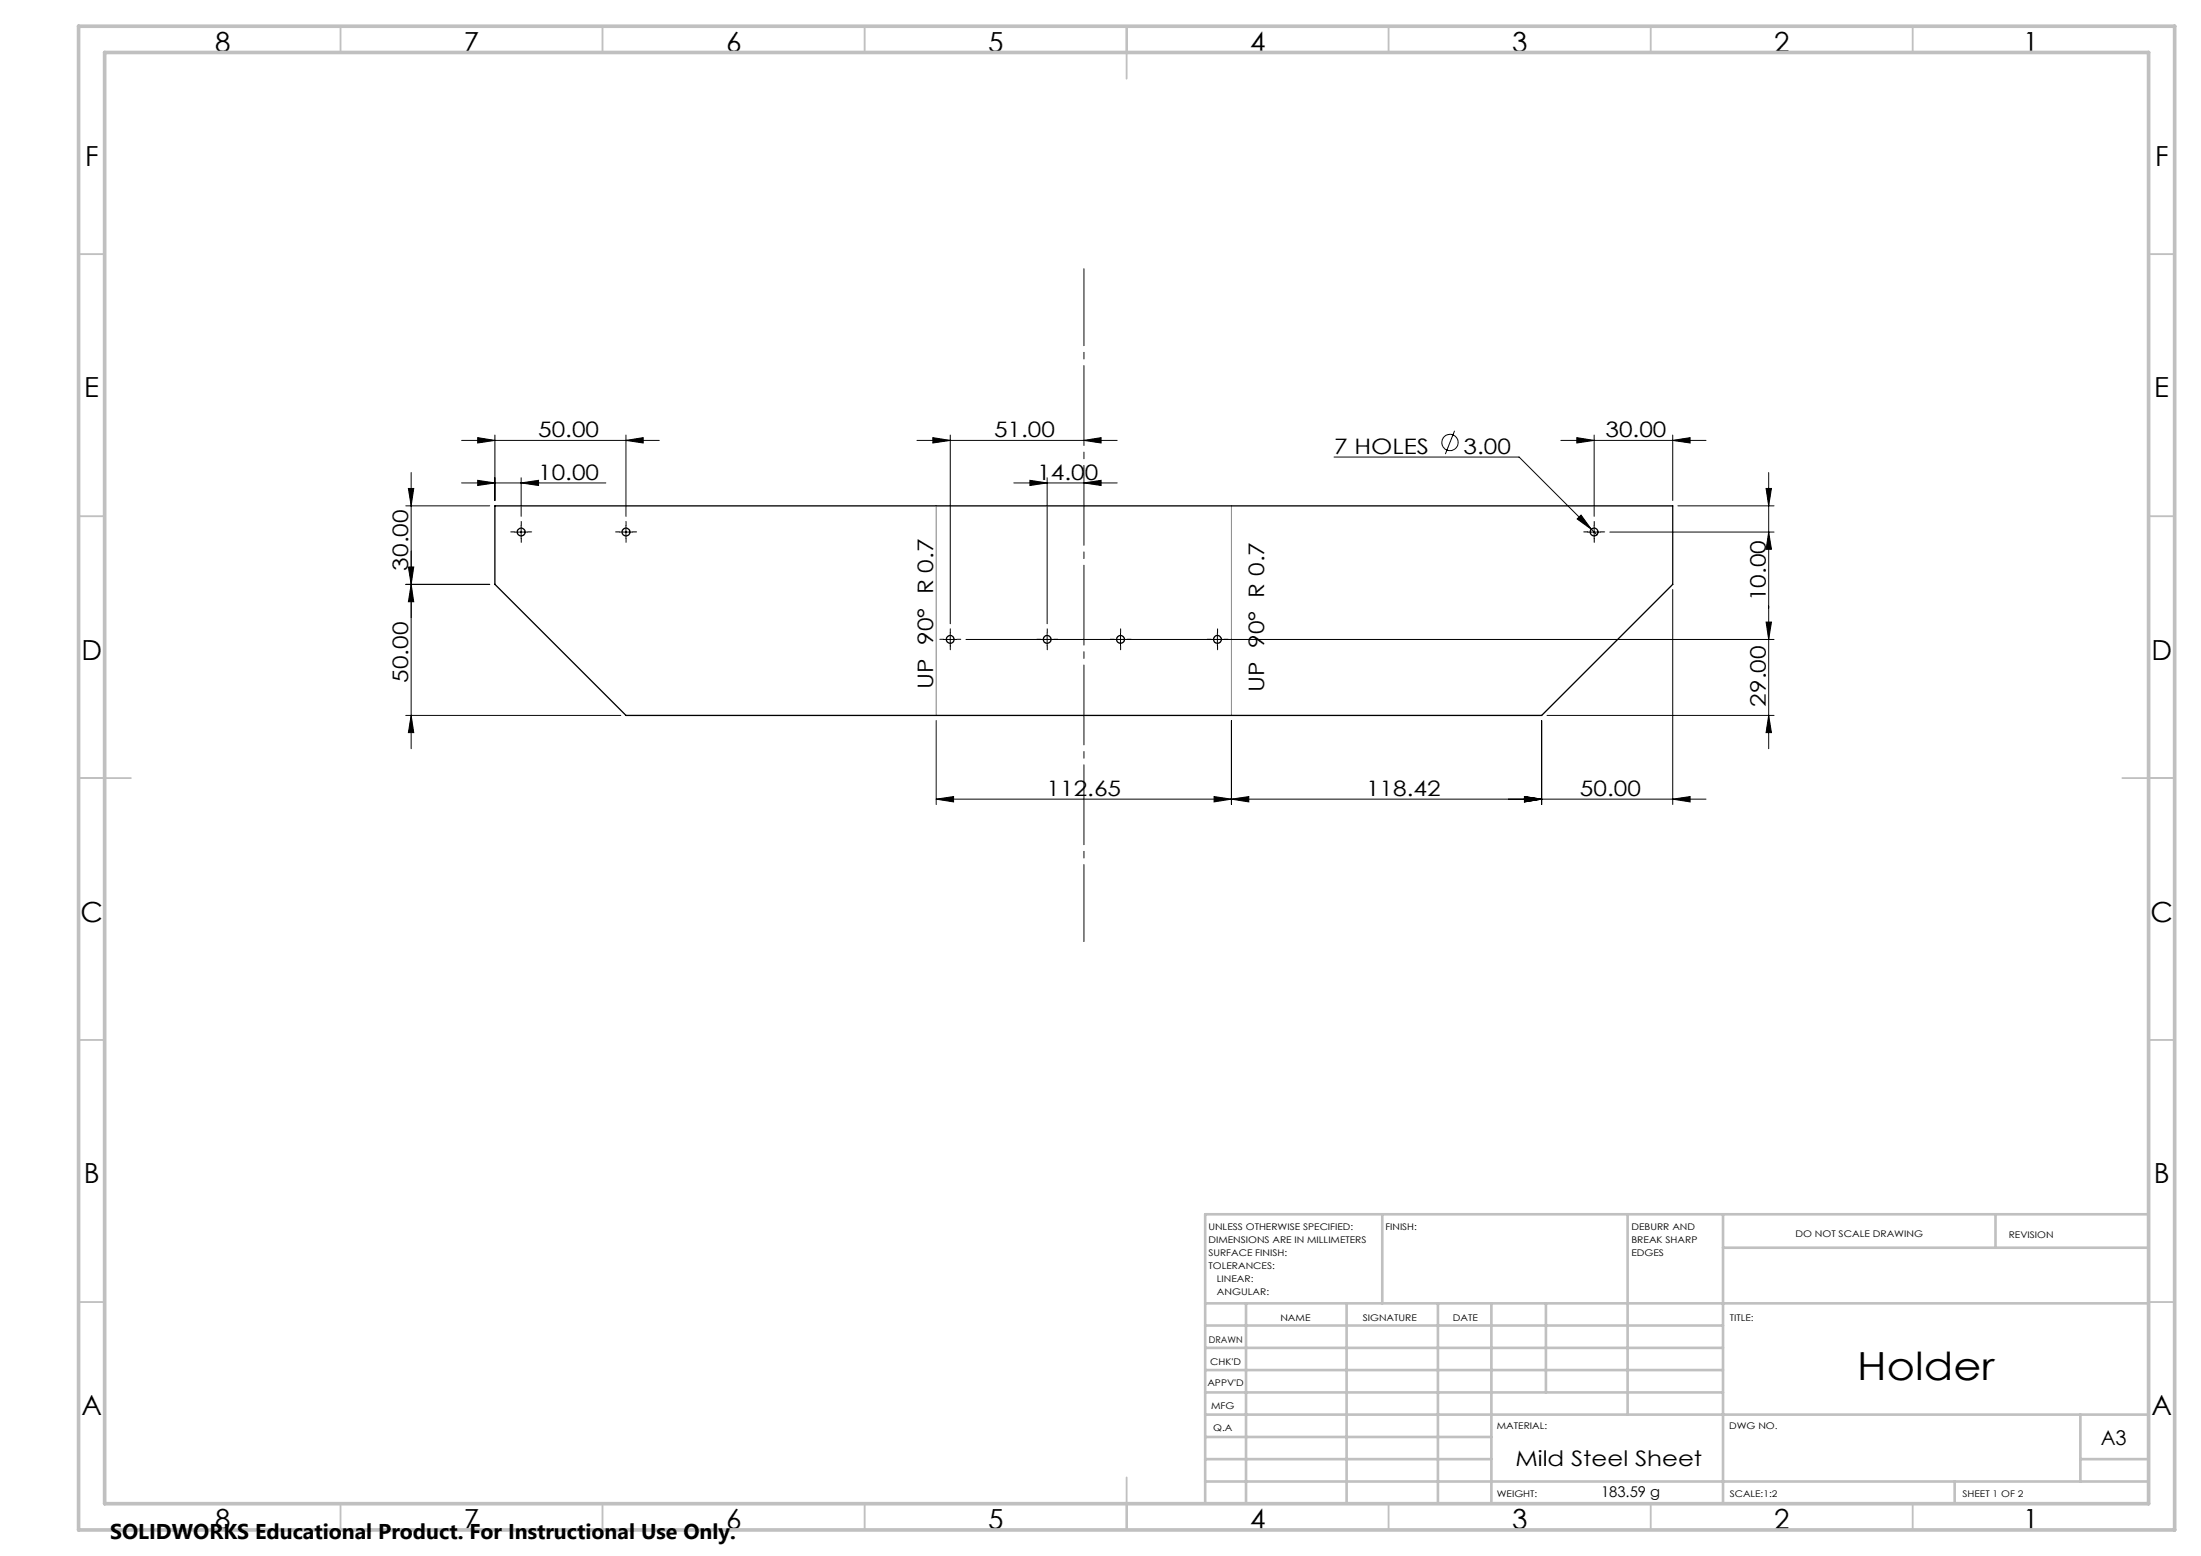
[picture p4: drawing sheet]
<svg xmlns="http://www.w3.org/2000/svg" width="420mm" height="297mm" viewBox="0 0 420 297" stroke-linecap="round" stroke-linejoin="round" font-family="sans-serif">
<g fill="none" stroke="#000" stroke-width=".19">
<path d="M77.4 96.6h16.1M77.9 93.2h1.1l-.5 3.4zM78.5 90.2v52.7M88.1 84.1h37.7M88.1 92.2h27.5M91.2 91.7l3.2 .5-3.2 .5zM91.2 83.5l3.2 .6-3.2 .5zM94.4 83v12.5M99.4 92.2l3.4-.5v1zM99.4 91.2v7.4M119.5 84.1l3.2-.6v1.1zM119.5 83v15.6"/>
<path d="M175 84.1h38.2M178 83.5l3.3 .6-3.3 .5zM181.3 83v36.1M193.5 92.2h19.7M196.5 91.7l3.3 .5-3.3 .5zM199.8 91.2v27.9M206.8 92.2l3.3-.5v1zM206.8 84.1l3.3-.6v1.1zM254.6 87.2h35.3l14.8 14.9M277.6 82.2l-1.8 4.5M297.9 84.1h27.6M300.9 83.5l3.3 .6-3.3 .5z"/>
<path d="M301 99.1l.7-.8 2 2.7zM304.2 83v15.6M319.2 84.1l3.3-.6v1.1zM319.2 83v12.5M320.2 96.6h18.3M337 93.2h1l-.5 3.4zM337.5 90.2v52.7M77.9 108.2h1.1l-.5 3.3zM78.5 111.5l.5 3.4h-1.1zM93.5 111.5h-16.1M98.2 101.6h2.5M99.4 100.3v2.5"/>
<path d="M118.2 101.6h2.5M119.5 100.3v2.5M302.9 101.6h2.5M304.2 100.3v2.5M307.2 101.6h31.3M319.2 112.5v41.1M337 118.7h1l-.5 3.4zM337.5 101.6l.5 3.2h-1zM77.4 136.6h41.1M78.5 136.6l.5 3.2h-1.1zM178.6 137.5v16.1M180.1 122.1h2.5"/>
<path d="M181.3 120.8v2.5M184.3 122.1h154.2M199.8 120.8v2.5M213.8 120.8v2.5M232.3 120.8v2.5M235 137.5v16.1M294.2 137.5v16.1M295.2 136.6h43.3M337.5 136.6l.5 3.2h-1zM178.6 152.5l3.4-.5v1.1zM178.6 152.5h146.9M231.7 152l3.3 .5-3.3 .6z"/>
<path d="M235 152.5l3.3-.5v1.1zM290.9 152l3.3 .5-3.3 .6zM319.2 152.5l3.3-.5v1.1z"/>
<circle cx="276.7" cy="84.5" r="1.56"/>
</g>
<path d="M206.8 51.3v128.4" fill="none" stroke="#000" stroke-width=".19" stroke-dasharray="15.2 1.3 1.3 1.3" stroke-dashoffset=".6"/>
<g fill="none" stroke="#000" stroke-width=".19" stroke-dasharray="15.2 1.3 1.3 1.3">
<path d="M98.2 101.5h-.7M99.5 100.3v-.8M99.5 102.8v.7M100.7 101.5h.8M118.2 101.5h-.7M119.5 100.3v-.8M119.5 102.8v.7M120.7 101.5h.8M303 101.5h-.8M304.2 100.3v-.8M304.2 102.8v.7M305.5 101.5h.7"/>
<path d="M180.1 122h-.8M181.3 120.8v-.8M181.3 123.3v.7M182.6 122h.7M198.6 122h-.8M199.8 120.8v-.8M199.8 123.3v.7M201.1 122h.7M212.6 122h-.8M213.8 120.8v-.8M213.8 123.3v.7M215.1 122h.7"/>
<path d="M231.1 122h-.8M232.3 120.8v-.8M232.3 123.3v.7M233.6 122h.7"/>
</g>
<path d="M178.6 96.6v40M235 96.6v40" fill="none" stroke="#808080" stroke-width=".19"/>
<g fill="none" stroke="#c0c0c0" stroke-width=".35">
<path d="M65 5v5M115 5v5M165 5v5M215 5v10M265 5v5M315 5v5M365 5v5M15 48.5h5M410 48.5h5M15 98.5h5M410 98.5h5M15 148.5h10"/>
<path d="M405 148.5h10M15 198.5h5M410 198.5h5M15 248.5h5M410 248.5h5M65 287v5M115 287v5M165 287v5M215 282v10M265 287v5M315 287v5M365 287v5"/>
</g>
<g fill="none" stroke="#c0c0c0" stroke-width=".5">
<path d="M263.8 231.8v17M310.6 231.8v38.2M328.8 231.8v55.2M328.8 238.2h81.2M380.8 231.8v6.4M410 231.8h-180v55.2M230 248.8h180M230 257.3h98.8M230 253h98.8M237.8 248.8v38.2M257 248.8v38.2M274.4 248.8v38.2"/>
<path d="M284.6 248.8v38.2M295 248.8v17M230 265.8h98.8M230 261.5h98.8M230 278.5h54.6M230 274.3h54.6M230 270h180M397 278.5h13M397 270v12.8M230 282.8h180M373 282.8v4.2"/>
</g>
<path d="M15 5h400v287h-400zM20 10h390v277h-390z" fill="none" stroke="#c0c0c0" stroke-width=".7"/>
<g fill="#000">
<path d="M77.9 93.2h1.1l-.5 3.4zM78.5 111.5l.5 3.4h-1.1zM337 93.2h1l-.5 3.4zM337.5 101.6l.5 3.2h-1zM337 118.7h1l-.5 3.4zM337.5 136.6l.5 3.2h-1z"/>
<path d="M178 83.5l3.3 .6-3.3 .5zM206.8 84.1l3.3-.6v1.1z"/>
<path d="M206.8 92.2l3.3-.5v1zM196.5 91.7l3.3 .5-3.3 .5z"/>
<path d="M319.2 84.1l3.3-.6v1.1zM300.9 83.5l3.3 .6-3.3 .5z"/>
<path d="M301.7 98.3l-.7 .8 2.7 1.9zM235 152.5l3.3-.5v1.1zM290.9 152l3.3 .5-3.3 .6zM290.9 152l3.3 .5-3.3 .6zM319.2 152.5l3.3-.5v1.1zM91.2 91.7l3.2 .5-3.2 .5zM99.4 92.2l3.4-.5v1zM91.2 83.5l3.2 .6-3.2 .5zM119.5 84.1l3.2-.6v1.1zM178.6 152.5l3.4-.5v1.1zM231.7 152l3.3 .5-3.3 .6z"/>
<path d="M78.5 136.6l.5 3.2h-1.1zM77.9 108.2h1.1l-.5 3.3z"/>
</g>
<g fill="none" stroke="#000" stroke-width=".25">
<path d="M94.4 96.6h224.8v14.9l-25 25.1h-174.7l-25.1-25.1z"/>
<circle cx="99.4" cy="101.5" r=".74"/>
<circle cx="119.5" cy="101.5" r=".74"/>
<circle cx="304.2" cy="101.6" r=".75"/>
<circle cx="181.3" cy="122" r=".74"/>
<circle cx="199.8" cy="122" r=".74"/>
<circle cx="213.8" cy="122" r=".74"/>
<circle cx="232.3" cy="122" r=".75"/>
</g>
<text font-size="7.4" x="354.4" y="263.4">Holder</text>
<g font-size="5.3">
<text x="41" y="9.9">8</text>
<text x="88.5" y="9.9">7</text>
<text x="138.5" y="9.9">6</text>
<text x="188.5" y="9.9">5</text>
<text x="238.5" y="9.9">4</text>
<text x="288.5" y="9.9">3</text>
<text x="338.5" y="9.9">2</text>
<text x="386" y="9.9">1</text>
<text x="16.2" y="31.7">F</text>
<text x="411.2" y="31.7">F</text>
<text x="16.1" y="75.9">E</text>
<text x="411.1" y="75.9">E</text>
<text x="15.5" y="125.9">D</text>
<text x="410.5" y="125.9">D</text>
<text x="15.4" y="175.9">C</text>
<text x="410.4" y="175.9">C</text>
<text x="16" y="225.9">B</text>
<text x="411" y="225.9">B</text>
<text x="15.5" y="270.2">A</text>
<text x="410.5" y="270.2">A</text>
<text x="41" y="291.9">8</text>
<text x="88.5" y="291.9">7</text>
<text x="138.5" y="291.9">6</text>
<text x="188.5" y="291.9">5</text>
<text x="238.5" y="291.9">4</text>
<text x="288.5" y="291.9">3</text>
<text x="338.5" y="291.9">2</text>
<text x="386" y="291.9">1</text>
</g>
<g font-size="4.1">
<text x="102.7" y="83.5">50.00</text>
<text x="189.7" y="83.5">51.00</text>
<text x="306.4" y="83.5">30.00</text>
<text x="254.6" y="86.6">7 HOLES</text>
<text x="279.3" y="86.6">3.00</text>
<text x="102.7" y="91.6">10.00</text>
<text x="197.9" y="91.6">14.00</text>
<text x="77.9" y="108.9" transform="rotate(-90 77.9 108.9)">30.00</text>
<text x="337" y="114.8" transform="rotate(-90 337 114.8)">10.00</text>
<text x="77.9" y="130.3" transform="rotate(-90 77.9 130.3)">50.00</text>
<text x="178.1" y="131.5" transform="rotate(-90 178.1 131.5)">UP 90° R 0.7</text>
<text x="241.2" y="132.1" transform="rotate(-90 241.2 132.1)">UP 90° R 0.7</text>
<text x="337" y="134.9" transform="rotate(-90 337 134.9)">29.00</text>
<text x="199.7" y="152">112.65</text>
<text x="260.7" y="152">118.42</text>
<text x="301.5" y="152">50.00</text>
<text x="289.2" y="279.7">Mild Steel Sheet</text>
<text x="21" y="293.7">SOLIDWORKS Educational Product. For Instructional Use Only.</text>
</g>
<text font-size="3.9" x="400.9" y="275.8">A3</text>
<text font-size="2.8" x="305.5" y="285.8">183.59 g</text>
<g font-size="1.7">
<text x="230.6" y="234.8">UNLESS OTHERWISE SPECIFIED:</text>
<text x="230.6" y="237.3">DIMENSIONS ARE IN MILLIMETERS</text>
<text x="230.6" y="239.8">SURFACE FINISH:</text>
<text x="264.4" y="234.8">FINISH:</text>
<text x="311.3" y="234.7">DEBURR AND</text>
<text x="311.3" y="237.2">BREAK SHARP</text>
<text x="311.3" y="239.7">EDGES</text>
<text x="342.6" y="236.2">DO NOT SCALE DRAWING</text>
<text x="383.3" y="236.4">REVISION</text>
<text x="230.6" y="242.3">TOLERANCES:</text>
<text x="232.2" y="244.8">LINEAR:</text>
<text x="232.2" y="247.3">ANGULAR:</text>
<text x="230.6" y="256.3">DRAWN</text>
<text x="244.3" y="252.2">NAME</text>
<text x="260" y="252.1">SIGNATURE</text>
<text x="277.2" y="252.1">DATE</text>
<text x="330.1" y="252.1">TITLE:</text>
<text x="230.9" y="260.5">CHK'D</text>
<text x="230.4" y="264.6">APPV'D</text>
<text x="231.1" y="269">MFG</text>
<text x="231.5" y="273.2">Q.A</text>
<text x="285.6" y="272.7">MATERIAL:</text>
<text x="330" y="272.7">DWG NO.</text>
<text x="285.6" y="285.7">WEIGHT:</text>
<text x="330.1" y="285.8">SCALE:1:2</text>
<text x="374.5" y="285.8">SHEET 1 OF 2</text>
</g>
</svg>
